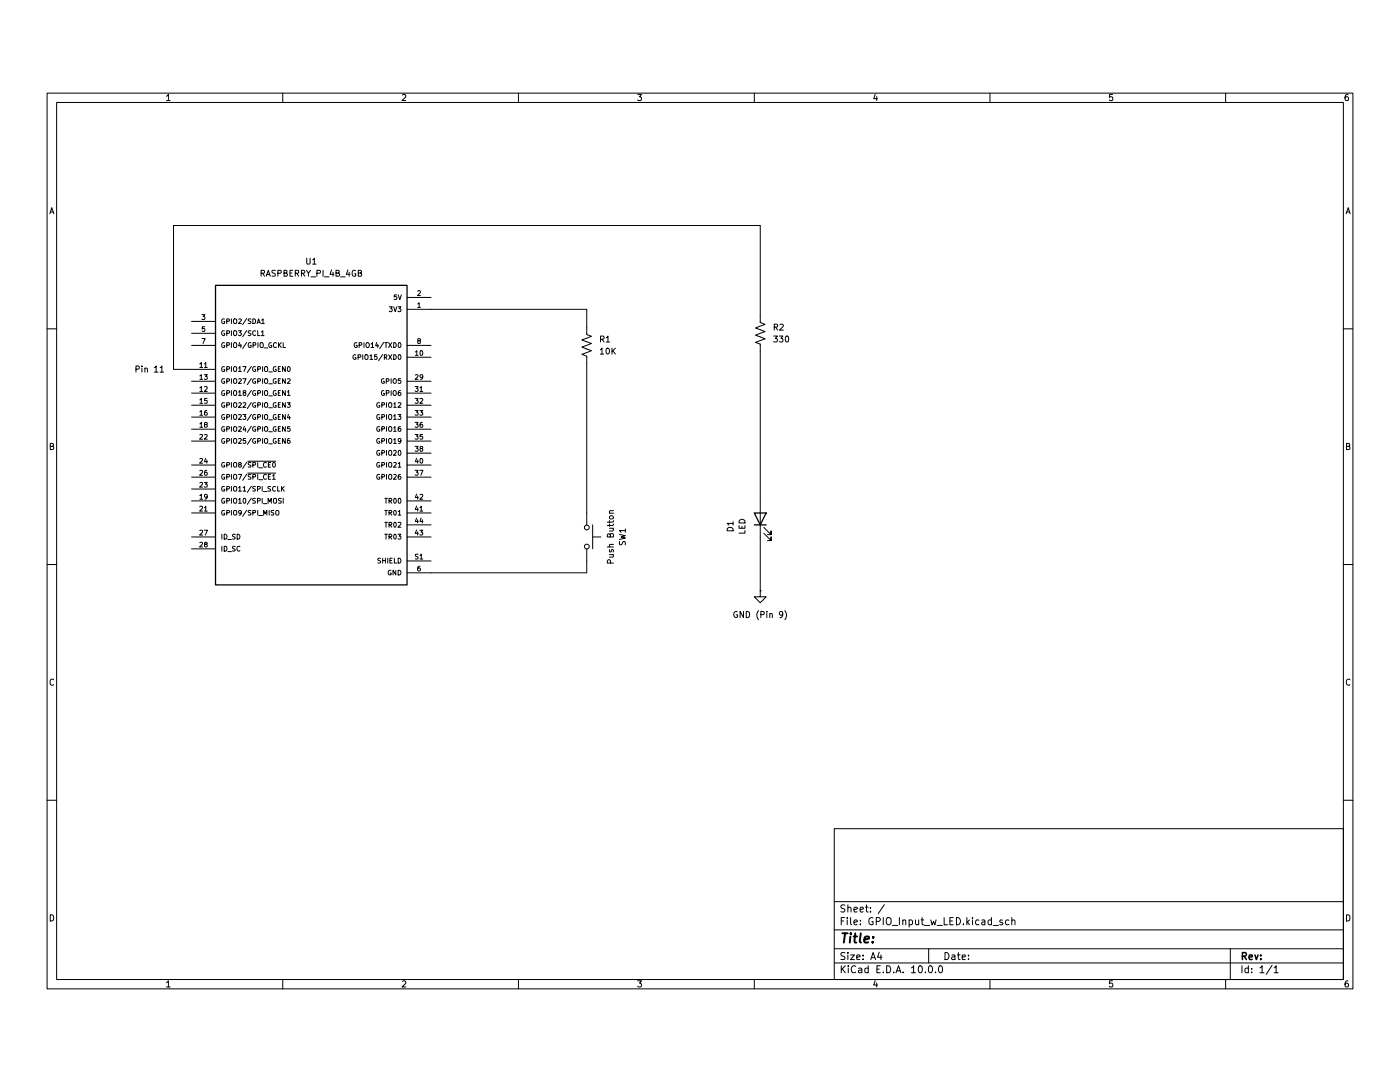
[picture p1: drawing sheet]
(kicad_sch
 (version 20260306)
 (generator "eeschema")
 (generator_version "10.0")
 (paper "A4")
 (lib_symbols
  (symbol "Device:LED"
   (pin_numbers (hide yes))
   (pin_names
    (offset 1.016) (hide yes)) (exclude_from_sim no) (in_bom yes) (on_board yes)
   (in_pos_files yes)
   (duplicate_pin_numbers_are_jumpers no)
   (property "Reference" "D" (at 0 2.54 0) (show_name no) (do_not_autoplace no) (effects (font (size 1.27 1.27))))
   (property "Value" "LED" (at 0 -2.54 0) (show_name no) (do_not_autoplace no) (effects (font (size 1.27 1.27))))
   (property "Footprint" "" (at 0 0 0) (show_name no) (do_not_autoplace no) (hide yes) (effects (font (size 1.27 1.27))))
   (property "Datasheet" "" (at 0 0 0) (show_name no) (do_not_autoplace no) (hide yes) (effects (font (size 1.27 1.27))))
   (property "Description" "Light emitting diode" (at 0 0 0) (show_name no) (do_not_autoplace no) (hide yes) (effects (font (size 1.27 1.27))))
   (property "Sim.Pins" "1=K 2=A" (at 0 0 0) (show_name no) (do_not_autoplace no) (hide yes) (effects (font (size 1.27 1.27))))
   (symbol "LED_0_1"
    (polyline (pts (xy -3.048 -0.762) (xy -4.572 -2.286) (xy -3.81 -2.286) (xy -4.572 -2.286) (xy -4.572 -1.524)) (stroke (width 0) (type default)) (fill (type none)))
    (polyline (pts (xy -1.778 -0.762) (xy -3.302 -2.286) (xy -2.54 -2.286) (xy -3.302 -2.286) (xy -3.302 -1.524)) (stroke (width 0) (type default)) (fill (type none)))
    (polyline (pts (xy -1.27 0) (xy 1.27 0)) (stroke (width 0) (type default)) (fill (type none)))
    (polyline (pts (xy -1.27 -1.27) (xy -1.27 1.27)) (stroke (width 0.254) (type default)) (fill (type none)))
    (polyline (pts (xy 1.27 -1.27) (xy 1.27 1.27) (xy -1.27 0) (xy 1.27 -1.27)) (stroke (width 0.254) (type default)) (fill (type none))))
   (symbol "LED_1_1"
    (pin passive line (at -3.81 0 0) (length 2.54) (name "K" (effects (font (size 1.27 1.27)))) (number "1" (effects (font (size 1.27 1.27)))))
    (pin passive line (at 3.81 0 180) (length 2.54) (name "A" (effects (font (size 1.27 1.27)))) (number "2" (effects (font (size 1.27 1.27))))))
   (embedded_fonts no))
  (symbol "Device:R_US"
   (pin_numbers (hide yes))
   (pin_names
    (offset 0)) (exclude_from_sim no) (in_bom yes) (on_board yes)
   (in_pos_files yes)
   (duplicate_pin_numbers_are_jumpers no)
   (property "Reference" "R" (at 2.54 0 90) (show_name no) (do_not_autoplace no) (effects (font (size 1.27 1.27))))
   (property "Value" "R_US" (at -2.54 0 90) (show_name no) (do_not_autoplace no) (effects (font (size 1.27 1.27))))
   (property "Footprint" "" (at 1.016 -0.254 90) (show_name no) (do_not_autoplace no) (hide yes) (effects (font (size 1.27 1.27))))
   (property "Datasheet" "" (at 0 0 0) (show_name no) (do_not_autoplace no) (hide yes) (effects (font (size 1.27 1.27))))
   (property "Description" "Resistor, US symbol" (at 0 0 0) (show_name no) (do_not_autoplace no) (hide yes) (effects (font (size 1.27 1.27))))
   (symbol "R_US_0_1"
    (polyline (pts (xy 0 2.286) (xy 0 2.54)) (stroke (width 0) (type default)) (fill (type none)))
    (polyline (pts (xy 0 2.286) (xy 1.016 1.905) (xy 0 1.524) (xy -1.016 1.143) (xy 0 0.762)) (stroke (width 0) (type default)) (fill (type none)))
    (polyline (pts (xy 0 0.762) (xy 1.016 0.381) (xy 0 0) (xy -1.016 -0.381) (xy 0 -0.762)) (stroke (width 0) (type default)) (fill (type none)))
    (polyline (pts (xy 0 -0.762) (xy 1.016 -1.143) (xy 0 -1.524) (xy -1.016 -1.905) (xy 0 -2.286)) (stroke (width 0) (type default)) (fill (type none)))
    (polyline (pts (xy 0 -2.286) (xy 0 -2.54)) (stroke (width 0) (type default)) (fill (type none))))
   (symbol "R_US_1_1"
    (pin passive line (at 0 3.81 270) (length 1.27) (name "" (effects (font (size 1.27 1.27)))) (number "1" (effects (font (size 1.27 1.27)))))
    (pin passive line (at 0 -3.81 90) (length 1.27) (name "" (effects (font (size 1.27 1.27)))) (number "2" (effects (font (size 1.27 1.27))))))
   (embedded_fonts no))
  (symbol "RASPBERRY_PI_4B_4GB:RASPBERRY_PI_4B_4GB"
   (pin_names
    (offset 1.016)) (exclude_from_sim no) (in_bom yes) (on_board yes)
   (in_pos_files yes)
   (duplicate_pin_numbers_are_jumpers no)
   (property "Reference" "U" (at -20.32 33.528 0) (show_name no) (do_not_autoplace no) (effects (font (size 1.27 1.27)) (justify left bottom)))
   (property "Value" "RASPBERRY_PI_4B_4GB" (at -20.32 -33.02 0) (show_name no) (do_not_autoplace no) (effects (font (size 1.27 1.27)) (justify left bottom)))
   (property "Footprint" "RASPBERRY_PI_4B_4GB:MODULE_RASPBERRY_PI_4B_4GB" (at 0 0 0) (show_name no) (do_not_autoplace no) (hide yes) (effects (font (size 1.27 1.27)) (justify bottom)))
   (property "Datasheet" "" (at 0 0 0) (show_name no) (do_not_autoplace no) (hide yes) (effects (font (size 1.27 1.27))))
   (property "Description" "BCM2711 Raspberry Pi 4 Model B 4GB - ARM® Cortex®-A72 MPU Embedded Evaluation Board" (at 0 0 0) (show_name no) (do_not_autoplace no) (hide yes) (effects (font (size 1.27 1.27)) (justify bottom)))
   (property "MF" "Raspberry Pi" (at 0 0 0) (show_name no) (do_not_autoplace no) (hide yes) (effects (font (size 1.27 1.27)) (justify bottom)))
   (property "MAXIMUM_PACKAGE_HEIGHT" "16 mm" (at 0 0 0) (show_name no) (do_not_autoplace no) (hide yes) (effects (font (size 1.27 1.27)) (justify bottom)))
   (property "Package" "None" (at 0 0 0) (show_name no) (do_not_autoplace no) (hide yes) (effects (font (size 1.27 1.27)) (justify bottom)))
   (property "Price" "None" (at 0 0 0) (show_name no) (do_not_autoplace no) (hide yes) (effects (font (size 1.27 1.27)) (justify bottom)))
   (property "Check_prices" "https://www.snapeda.com/parts/RASPBERRY%20PI%204B/4GB/Raspberry+Pi/view-part/?ref=eda" (at 0 0 0) (show_name no) (do_not_autoplace no) (hide yes) (effects (font (size 1.27 1.27)) (justify bottom)))
   (property "STANDARD" "Manufacturer Recommendations" (at 0 0 0) (show_name no) (do_not_autoplace no) (hide yes) (effects (font (size 1.27 1.27)) (justify bottom)))
   (property "PARTREV" "4" (at 0 0 0) (show_name no) (do_not_autoplace no) (hide yes) (effects (font (size 1.27 1.27)) (justify bottom)))
   (property "SnapEDA_Link" "https://www.snapeda.com/parts/RASPBERRY%20PI%204B/4GB/Raspberry+Pi/view-part/?ref=snap" (at 0 0 0) (show_name no) (do_not_autoplace no) (hide yes) (effects (font (size 1.27 1.27)) (justify bottom)))
   (property "MP" "RASPBERRY PI 4B/4GB" (at 0 0 0) (show_name no) (do_not_autoplace no) (hide yes) (effects (font (size 1.27 1.27)) (justify bottom)))
   (property "MANUFACTURER" "Raspberry Pi" (at 0 0 0) (show_name no) (do_not_autoplace no) (hide yes) (effects (font (size 1.27 1.27)) (justify bottom)))
   (property "Availability" "Not in stock" (at 0 0 0) (show_name no) (do_not_autoplace no) (hide yes) (effects (font (size 1.27 1.27)) (justify bottom)))
   (property "SNAPEDA_PN" "RASPBERRY PI 4B/4GB" (at 0 0 0) (show_name no) (do_not_autoplace no) (hide yes) (effects (font (size 1.27 1.27)) (justify bottom)))
   (symbol "RASPBERRY_PI_4B_4GB_0_0"
    (rectangle (start -20.32 -30.48) (end 20.32 33.02) (stroke (width 0.254) (type default)) (fill (type background)))
    (pin power_in line (at 25.4 27.94 180) (length 5.08) (name "3V3" (effects (font (size 1.016 1.016)))) (number "1" (effects (font (size 1.016 1.016)))))
    (pin power_in line (at 25.4 30.48 180) (length 5.08) (name "5V" (effects (font (size 1.016 1.016)))) (number "2" (effects (font (size 1.016 1.016)))))
    (pin bidirectional line (at -25.4 25.4 0) (length 5.08) (name "GPIO2/SDA1" (effects (font (size 1.016 1.016)))) (number "3" (effects (font (size 1.016 1.016)))))
    (pin power_in line (at 25.4 30.48 180) (length 5.08) (hide yes) (name "5V" (effects (font (size 1.016 1.016)))) (number "4" (effects (font (size 1.016 1.016)))))
    (pin bidirectional line (at -25.4 22.86 0) (length 5.08) (name "GPIO3/SCL1" (effects (font (size 1.016 1.016)))) (number "5" (effects (font (size 1.016 1.016)))))
    (pin power_in line (at 25.4 -27.94 180) (length 5.08) (name "GND" (effects (font (size 1.016 1.016)))) (number "6" (effects (font (size 1.016 1.016)))))
    (pin bidirectional line (at -25.4 20.32 0) (length 5.08) (name "GPIO4/GPIO_GCKL" (effects (font (size 1.016 1.016)))) (number "7" (effects (font (size 1.016 1.016)))))
    (pin bidirectional line (at 25.4 20.32 180) (length 5.08) (name "GPIO14/TXD0" (effects (font (size 1.016 1.016)))) (number "8" (effects (font (size 1.016 1.016)))))
    (pin power_in line (at 25.4 -27.94 180) (length 5.08) (hide yes) (name "GND" (effects (font (size 1.016 1.016)))) (number "9" (effects (font (size 1.016 1.016)))))
    (pin bidirectional line (at 25.4 17.78 180) (length 5.08) (name "GPIO15/RXD0" (effects (font (size 1.016 1.016)))) (number "10" (effects (font (size 1.016 1.016)))))
    (pin bidirectional line (at -25.4 15.24 0) (length 5.08) (name "GPIO17/GPIO_GEN0" (effects (font (size 1.016 1.016)))) (number "11" (effects (font (size 1.016 1.016)))))
    (pin bidirectional line (at -25.4 10.16 0) (length 5.08) (name "GPIO18/GPIO_GEN1" (effects (font (size 1.016 1.016)))) (number "12" (effects (font (size 1.016 1.016)))))
    (pin bidirectional line (at -25.4 12.7 0) (length 5.08) (name "GPIO27/GPIO_GEN2" (effects (font (size 1.016 1.016)))) (number "13" (effects (font (size 1.016 1.016)))))
    (pin power_in line (at 25.4 -27.94 180) (length 5.08) (hide yes) (name "GND" (effects (font (size 1.016 1.016)))) (number "14" (effects (font (size 1.016 1.016)))))
    (pin bidirectional line (at -25.4 7.62 0) (length 5.08) (name "GPIO22/GPIO_GEN3" (effects (font (size 1.016 1.016)))) (number "15" (effects (font (size 1.016 1.016)))))
    (pin bidirectional line (at -25.4 5.08 0) (length 5.08) (name "GPIO23/GPIO_GEN4" (effects (font (size 1.016 1.016)))) (number "16" (effects (font (size 1.016 1.016)))))
    (pin power_in line (at 25.4 27.94 180) (length 5.08) (hide yes) (name "3V3" (effects (font (size 1.016 1.016)))) (number "17" (effects (font (size 1.016 1.016)))))
    (pin bidirectional line (at -25.4 2.54 0) (length 5.08) (name "GPIO24/GPIO_GEN5" (effects (font (size 1.016 1.016)))) (number "18" (effects (font (size 1.016 1.016)))))
    (pin bidirectional line (at -25.4 -12.7 0) (length 5.08) (name "GPIO10/SPI_MOSI" (effects (font (size 1.016 1.016)))) (number "19" (effects (font (size 1.016 1.016)))))
    (pin power_in line (at 25.4 -27.94 180) (length 5.08) (hide yes) (name "GND" (effects (font (size 1.016 1.016)))) (number "20" (effects (font (size 1.016 1.016)))))
    (pin bidirectional line (at -25.4 -15.24 0) (length 5.08) (name "GPIO9/SPI_MISO" (effects (font (size 1.016 1.016)))) (number "21" (effects (font (size 1.016 1.016)))))
    (pin bidirectional line (at -25.4 0 0) (length 5.08) (name "GPIO25/GPIO_GEN6" (effects (font (size 1.016 1.016)))) (number "22" (effects (font (size 1.016 1.016)))))
    (pin bidirectional line (at -25.4 -10.16 0) (length 5.08) (name "GPIO11/SPI_SCLK" (effects (font (size 1.016 1.016)))) (number "23" (effects (font (size 1.016 1.016)))))
    (pin bidirectional line (at -25.4 -5.08 0) (length 5.08) (name "GPIO8/~{SPI_CE0}" (effects (font (size 1.016 1.016)))) (number "24" (effects (font (size 1.016 1.016)))))
    (pin power_in line (at 25.4 -27.94 180) (length 5.08) (hide yes) (name "GND" (effects (font (size 1.016 1.016)))) (number "25" (effects (font (size 1.016 1.016)))))
    (pin bidirectional line (at -25.4 -7.62 0) (length 5.08) (name "GPIO7/~{SPI_CE1}" (effects (font (size 1.016 1.016)))) (number "26" (effects (font (size 1.016 1.016)))))
    (pin bidirectional line (at -25.4 -20.32 0) (length 5.08) (name "ID_SD" (effects (font (size 1.016 1.016)))) (number "27" (effects (font (size 1.016 1.016)))))
    (pin bidirectional line (at -25.4 -22.86 0) (length 5.08) (name "ID_SC" (effects (font (size 1.016 1.016)))) (number "28" (effects (font (size 1.016 1.016)))))
    (pin bidirectional line (at 25.4 12.7 180) (length 5.08) (name "GPIO5" (effects (font (size 1.016 1.016)))) (number "29" (effects (font (size 1.016 1.016)))))
    (pin power_in line (at 25.4 -27.94 180) (length 5.08) (hide yes) (name "GND" (effects (font (size 1.016 1.016)))) (number "30" (effects (font (size 1.016 1.016)))))
    (pin bidirectional line (at 25.4 10.16 180) (length 5.08) (name "GPIO6" (effects (font (size 1.016 1.016)))) (number "31" (effects (font (size 1.016 1.016)))))
    (pin bidirectional line (at 25.4 7.62 180) (length 5.08) (name "GPIO12" (effects (font (size 1.016 1.016)))) (number "32" (effects (font (size 1.016 1.016)))))
    (pin bidirectional line (at 25.4 5.08 180) (length 5.08) (name "GPIO13" (effects (font (size 1.016 1.016)))) (number "33" (effects (font (size 1.016 1.016)))))
    (pin power_in line (at 25.4 -27.94 180) (length 5.08) (hide yes) (name "GND" (effects (font (size 1.016 1.016)))) (number "34" (effects (font (size 1.016 1.016)))))
    (pin bidirectional line (at 25.4 0 180) (length 5.08) (name "GPIO19" (effects (font (size 1.016 1.016)))) (number "35" (effects (font (size 1.016 1.016)))))
    (pin bidirectional line (at 25.4 2.54 180) (length 5.08) (name "GPIO16" (effects (font (size 1.016 1.016)))) (number "36" (effects (font (size 1.016 1.016)))))
    (pin bidirectional line (at 25.4 -7.62 180) (length 5.08) (name "GPIO26" (effects (font (size 1.016 1.016)))) (number "37" (effects (font (size 1.016 1.016)))))
    (pin bidirectional line (at 25.4 -2.54 180) (length 5.08) (name "GPIO20" (effects (font (size 1.016 1.016)))) (number "38" (effects (font (size 1.016 1.016)))))
    (pin power_in line (at 25.4 -27.94 180) (length 5.08) (hide yes) (name "GND" (effects (font (size 1.016 1.016)))) (number "39" (effects (font (size 1.016 1.016)))))
    (pin bidirectional line (at 25.4 -5.08 180) (length 5.08) (name "GPIO21" (effects (font (size 1.016 1.016)))) (number "40" (effects (font (size 1.016 1.016)))))
    (pin bidirectional line (at 25.4 -15.24 180) (length 5.08) (name "TR01" (effects (font (size 1.016 1.016)))) (number "41" (effects (font (size 1.016 1.016)))))
    (pin bidirectional line (at 25.4 -12.7 180) (length 5.08) (name "TR00" (effects (font (size 1.016 1.016)))) (number "42" (effects (font (size 1.016 1.016)))))
    (pin bidirectional line (at 25.4 -20.32 180) (length 5.08) (name "TR03" (effects (font (size 1.016 1.016)))) (number "43" (effects (font (size 1.016 1.016)))))
    (pin bidirectional line (at 25.4 -17.78 180) (length 5.08) (name "TR02" (effects (font (size 1.016 1.016)))) (number "44" (effects (font (size 1.016 1.016)))))
    (pin power_in line (at 25.4 -25.4 180) (length 5.08) (name "SHIELD" (effects (font (size 1.016 1.016)))) (number "S1" (effects (font (size 1.016 1.016)))))
    (pin power_in line (at 25.4 -25.4 180) (length 5.08) (hide yes) (name "SHIELD" (effects (font (size 1.016 1.016)))) (number "S2" (effects (font (size 1.016 1.016)))))
    (pin power_in line (at 25.4 -25.4 180) (length 5.08) (hide yes) (name "SHIELD" (effects (font (size 1.016 1.016)))) (number "S3" (effects (font (size 1.016 1.016)))))
    (pin power_in line (at 25.4 -25.4 180) (length 5.08) (hide yes) (name "SHIELD" (effects (font (size 1.016 1.016)))) (number "S4" (effects (font (size 1.016 1.016))))))
   (embedded_fonts no))
  (symbol "Switch:SW_Push"
   (pin_numbers (hide yes))
   (pin_names
    (offset 1.016) (hide yes)) (exclude_from_sim no) (in_bom yes) (on_board yes)
   (in_pos_files yes)
   (duplicate_pin_numbers_are_jumpers no)
   (property "Reference" "SW" (at 1.27 2.54 0) (show_name no) (do_not_autoplace no) (effects (font (size 1.27 1.27)) (justify left)))
   (property "Value" "SW_Push" (at 0 -1.524 0) (show_name no) (do_not_autoplace no) (effects (font (size 1.27 1.27))))
   (property "Footprint" "" (at 0 5.08 0) (show_name no) (do_not_autoplace no) (hide yes) (effects (font (size 1.27 1.27))))
   (property "Datasheet" "" (at 0 5.08 0) (show_name no) (do_not_autoplace no) (hide yes) (effects (font (size 1.27 1.27))))
   (property "Description" "Push button switch, generic, two pins" (at 0 0 0) (show_name no) (do_not_autoplace no) (hide yes) (effects (font (size 1.27 1.27))))
   (symbol "SW_Push_0_1"
    (circle (center -2.032 0) (radius 0.508) (stroke (width 0) (type default)) (fill (type none)))
    (polyline (pts (xy 0 1.27) (xy 0 3.048)) (stroke (width 0) (type default)) (fill (type none)))
    (circle (center 2.032 0) (radius 0.508) (stroke (width 0) (type default)) (fill (type none)))
    (polyline (pts (xy 2.54 1.27) (xy -2.54 1.27)) (stroke (width 0) (type default)) (fill (type none)))
    (pin passive line (at -5.08 0 0) (length 2.54) (name "1" (effects (font (size 1.27 1.27)))) (number "1" (effects (font (size 1.27 1.27)))))
    (pin passive line (at 5.08 0 180) (length 2.54) (name "2" (effects (font (size 1.27 1.27)))) (number "2" (effects (font (size 1.27 1.27))))))
   (embedded_fonts no))
  (symbol "power:GND"
   (power global)
   (pin_numbers (hide yes))
   (pin_names
    (offset 0) (hide yes)) (exclude_from_sim no) (in_bom yes) (on_board yes)
   (in_pos_files yes)
   (duplicate_pin_numbers_are_jumpers no)
   (property "Reference" "#PWR" (at 0 -6.35 0) (show_name no) (do_not_autoplace no) (hide yes) (effects (font (size 1.27 1.27))))
   (property "Value" "GND" (at 0 -3.81 0) (show_name no) (do_not_autoplace no) (effects (font (size 1.27 1.27))))
   (property "Footprint" "" (at 0 0 0) (show_name no) (do_not_autoplace no) (hide yes) (effects (font (size 1.27 1.27))))
   (property "Datasheet" "" (at 0 0 0) (show_name no) (do_not_autoplace no) (hide yes) (effects (font (size 1.27 1.27))))
   (property "Description" "Power symbol creates a global label with name \"GND\" , ground" (at 0 0 0) (show_name no) (do_not_autoplace no) (hide yes) (effects (font (size 1.27 1.27))))
   (symbol "GND_0_1"
    (polyline (pts (xy 0 0) (xy 0 -1.27) (xy 1.27 -1.27) (xy 0 -2.54) (xy -1.27 -1.27) (xy 0 -1.27)) (stroke (width 0) (type default)) (fill (type none))))
   (symbol "GND_1_1"
    (pin power_in line (at 0 0 270) (length 0) (name "" (effects (font (size 1.27 1.27)))) (number "1" (effects (font (size 1.27 1.27))))))
   (embedded_fonts no)))
 (text "Pin 11"
  (exclude_from_sim no)
  (at 31.75 68.834 0)
  (effects (font (size 1.27 1.27))))
 (wire
  (pts (xy 161.29 57.15) (xy 161.29 38.1))
  (stroke (width 0) (type default)))
 (wire
  (pts (xy 124.46 55.88) (xy 124.46 59.69))
  (stroke (width 0) (type default)))
 (wire
  (pts (xy 91.44 111.76) (xy 124.46 111.76))
  (stroke (width 0) (type default)))
 (wire
  (pts (xy 36.83 38.1) (xy 36.83 68.58))
  (stroke (width 0) (type default)))
 (wire
  (pts (xy 161.29 64.77) (xy 161.29 96.52))
  (stroke (width 0) (type default)))
 (wire
  (pts (xy 124.46 67.31) (xy 124.46 99.06))
  (stroke (width 0) (type default)))
 (wire
  (pts (xy 161.29 104.14) (xy 161.29 115.57))
  (stroke (width 0) (type default)))
 (wire
  (pts (xy 91.44 55.88) (xy 124.46 55.88))
  (stroke (width 0) (type default)))
 (wire
  (pts (xy 161.29 38.1) (xy 36.83 38.1))
  (stroke (width 0) (type default)))
 (wire
  (pts (xy 36.83 68.58) (xy 40.64 68.58))
  (stroke (width 0) (type default)))
 (wire
  (pts (xy 124.46 111.76) (xy 124.46 109.22))
  (stroke (width 0) (type default)))
 (symbol
  (lib_id "Device:R_US")
  (at 124.46 63.5 0)
  (unit 1)
  (body_style 1)
  (exclude_from_sim no)
  (in_bom yes)
  (on_board yes)
  (in_pos_files yes)
  (dnp no)
  (fields_autoplaced yes)
  (property "Reference" "R1" (at 127 62.2299 0) (show_name no) (do_not_autoplace no) (effects (font (size 1.27 1.27)) (justify left)))
  (property "Value" "10K" (at 127 64.7699 0) (show_name no) (do_not_autoplace no) (effects (font (size 1.27 1.27)) (justify left)))
  (property "Footprint" "" (at 125.476 63.754 90) (hide yes) (show_name no) (do_not_autoplace no) (effects (font (size 1.27 1.27))))
  (property "Datasheet" "" (at 124.46 63.5 0) (hide yes) (show_name no) (do_not_autoplace no) (effects (font (size 1.27 1.27))))
  (property "Description" "Resistor, US symbol" (at 124.46 63.5 0) (hide yes) (show_name no) (do_not_autoplace no) (effects (font (size 1.27 1.27))))
  (pin "2")
  (pin "1"))
 (symbol
  (lib_id "Device:R_US")
  (at 161.29 60.96 0)
  (unit 1)
  (body_style 1)
  (exclude_from_sim no)
  (in_bom yes)
  (on_board yes)
  (in_pos_files yes)
  (dnp no)
  (fields_autoplaced yes)
  (property "Reference" "R2" (at 163.83 59.6899 0) (show_name no) (do_not_autoplace no) (effects (font (size 1.27 1.27)) (justify left)))
  (property "Value" "330" (at 163.83 62.2299 0) (show_name no) (do_not_autoplace no) (effects (font (size 1.27 1.27)) (justify left)))
  (property "Footprint" "" (at 162.306 61.214 90) (hide yes) (show_name no) (do_not_autoplace no) (effects (font (size 1.27 1.27))))
  (property "Datasheet" "" (at 161.29 60.96 0) (hide yes) (show_name no) (do_not_autoplace no) (effects (font (size 1.27 1.27))))
  (property "Description" "Resistor, US symbol" (at 161.29 60.96 0) (hide yes) (show_name no) (do_not_autoplace no) (effects (font (size 1.27 1.27))))
  (pin "2")
  (pin "1"))
 (symbol
  (lib_id "RASPBERRY_PI_4B_4GB:RASPBERRY_PI_4B_4GB")
  (at 66.04 83.82 0)
  (unit 1)
  (body_style 1)
  (exclude_from_sim no)
  (in_bom yes)
  (on_board yes)
  (in_pos_files yes)
  (dnp no)
  (fields_autoplaced yes)
  (property "Reference" "U1" (at 66.04 45.72 0) (show_name no) (do_not_autoplace no) (effects (font (size 1.27 1.27))))
  (property "Value" "RASPBERRY_PI_4B_4GB" (at 66.04 48.26 0) (show_name no) (do_not_autoplace no) (effects (font (size 1.27 1.27))))
  (property "Footprint" "RASPBERRY_PI_4B_4GB:MODULE_RASPBERRY_PI_4B_4GB" (at 66.04 83.82 0) (hide yes) (show_name no) (do_not_autoplace no) (effects (font (size 1.27 1.27)) (justify bottom)))
  (property "Datasheet" "" (at 66.04 83.82 0) (hide yes) (show_name no) (do_not_autoplace no) (effects (font (size 1.27 1.27))))
  (property "Description" "BCM2711 Raspberry Pi 4 Model B 4GB - ARM® Cortex®-A72 MPU Embedded Evaluation Board" (at 66.04 83.82 0) (hide yes) (show_name no) (do_not_autoplace no) (effects (font (size 1.27 1.27)) (justify bottom)))
  (property "MF" "Raspberry Pi" (at 66.04 83.82 0) (hide yes) (show_name no) (do_not_autoplace no) (effects (font (size 1.27 1.27)) (justify bottom)))
  (property "MAXIMUM_PACKAGE_HEIGHT" "16 mm" (at 66.04 83.82 0) (hide yes) (show_name no) (do_not_autoplace no) (effects (font (size 1.27 1.27)) (justify bottom)))
  (property "Package" "None" (at 66.04 83.82 0) (hide yes) (show_name no) (do_not_autoplace no) (effects (font (size 1.27 1.27)) (justify bottom)))
  (property "Price" "None" (at 66.04 83.82 0) (hide yes) (show_name no) (do_not_autoplace no) (effects (font (size 1.27 1.27)) (justify bottom)))
  (property "Check_prices" "https://www.snapeda.com/parts/RASPBERRY%20PI%204B/4GB/Raspberry+Pi/view-part/?ref=eda" (at 66.04 83.82 0) (hide yes) (show_name no) (do_not_autoplace no) (effects (font (size 1.27 1.27)) (justify bottom)))
  (property "STANDARD" "Manufacturer Recommendations" (at 66.04 83.82 0) (hide yes) (show_name no) (do_not_autoplace no) (effects (font (size 1.27 1.27)) (justify bottom)))
  (property "PARTREV" "4" (at 66.04 83.82 0) (hide yes) (show_name no) (do_not_autoplace no) (effects (font (size 1.27 1.27)) (justify bottom)))
  (property "SnapEDA_Link" "https://www.snapeda.com/parts/RASPBERRY%20PI%204B/4GB/Raspberry+Pi/view-part/?ref=snap" (at 66.04 83.82 0) (hide yes) (show_name no) (do_not_autoplace no) (effects (font (size 1.27 1.27)) (justify bottom)))
  (property "MP" "RASPBERRY PI 4B/4GB" (at 66.04 83.82 0) (hide yes) (show_name no) (do_not_autoplace no) (effects (font (size 1.27 1.27)) (justify bottom)))
  (property "MANUFACTURER" "Raspberry Pi" (at 66.04 83.82 0) (hide yes) (show_name no) (do_not_autoplace no) (effects (font (size 1.27 1.27)) (justify bottom)))
  (property "Availability" "Not in stock" (at 66.04 83.82 0) (hide yes) (show_name no) (do_not_autoplace no) (effects (font (size 1.27 1.27)) (justify bottom)))
  (property "SNAPEDA_PN" "RASPBERRY PI 4B/4GB" (at 66.04 83.82 0) (hide yes) (show_name no) (do_not_autoplace no) (effects (font (size 1.27 1.27)) (justify bottom)))
  (pin "1")
  (pin "2")
  (pin "3")
  (pin "16")
  (pin "27")
  (pin "29")
  (pin "5")
  (pin "11")
  (pin "7")
  (pin "20")
  (pin "13")
  (pin "8")
  (pin "21")
  (pin "23")
  (pin "14")
  (pin "24")
  (pin "17")
  (pin "25")
  (pin "4")
  (pin "6")
  (pin "10")
  (pin "15")
  (pin "18")
  (pin "9")
  (pin "26")
  (pin "19")
  (pin "12")
  (pin "22")
  (pin "28")
  (pin "34")
  (pin "S3")
  (pin "S1")
  (pin "38")
  (pin "42")
  (pin "S2")
  (pin "33")
  (pin "39")
  (pin "40")
  (pin "43")
  (pin "35")
  (pin "37")
  (pin "41")
  (pin "44")
  (pin "32")
  (pin "S4")
  (pin "30")
  (pin "31")
  (pin "36"))
 (symbol
  (lib_id "Switch:SW_Push")
  (at 124.46 104.14 270)
  (unit 1)
  (body_style 1)
  (exclude_from_sim no)
  (in_bom yes)
  (on_board yes)
  (in_pos_files yes)
  (dnp no)
  (fields_autoplaced yes)
  (property "Reference" "SW1" (at 132.08 104.14 0) (show_name no) (do_not_autoplace no) (effects (font (size 1.27 1.27))))
  (property "Value" "Push Button" (at 129.54 104.14 0) (show_name no) (do_not_autoplace no) (effects (font (size 1.27 1.27))))
  (property "Footprint" "" (at 129.54 104.14 0) (hide yes) (show_name no) (do_not_autoplace no) (effects (font (size 1.27 1.27))))
  (property "Datasheet" "" (at 129.54 104.14 0) (hide yes) (show_name no) (do_not_autoplace no) (effects (font (size 1.27 1.27))))
  (property "Description" "Push button switch, generic, two pins" (at 124.46 104.14 0) (hide yes) (show_name no) (do_not_autoplace no) (effects (font (size 1.27 1.27))))
  (pin "2")
  (pin "1"))
 (symbol
  (lib_id "Device:LED")
  (at 161.29 100.33 90)
  (unit 1)
  (body_style 1)
  (exclude_from_sim no)
  (in_bom yes)
  (on_board yes)
  (in_pos_files yes)
  (dnp no)
  (fields_autoplaced yes)
  (property "Reference" "D1" (at 154.94 101.9175 0) (show_name no) (do_not_autoplace no) (effects (font (size 1.27 1.27))))
  (property "Value" "LED" (at 157.48 101.9175 0) (show_name no) (do_not_autoplace no) (effects (font (size 1.27 1.27))))
  (property "Footprint" "" (at 161.29 100.33 0) (hide yes) (show_name no) (do_not_autoplace no) (effects (font (size 1.27 1.27))))
  (property "Datasheet" "" (at 161.29 100.33 0) (hide yes) (show_name no) (do_not_autoplace no) (effects (font (size 1.27 1.27))))
  (property "Description" "Light emitting diode" (at 161.29 100.33 0) (hide yes) (show_name no) (do_not_autoplace no) (effects (font (size 1.27 1.27))))
  (property "Sim.Pins" "1=K 2=A" (at 161.29 100.33 0) (hide yes) (show_name no) (do_not_autoplace no) (effects (font (size 1.27 1.27))))
  (pin "1")
  (pin "2"))
 (symbol
  (lib_id "power:GND")
  (at 161.29 115.57 0)
  (unit 1)
  (body_style 1)
  (exclude_from_sim no)
  (in_bom yes)
  (on_board yes)
  (in_pos_files yes)
  (dnp no)
  (fields_autoplaced yes)
  (property "Reference" "#PWR01" (at 161.29 121.92 0) (hide yes) (show_name no) (do_not_autoplace no) (effects (font (size 1.27 1.27))))
  (property "Value" "GND (Pin 9)" (at 161.29 120.65 0) (show_name no) (do_not_autoplace no) (effects (font (size 1.27 1.27))))
  (property "Footprint" "" (at 161.29 115.57 0) (hide yes) (show_name no) (do_not_autoplace no) (effects (font (size 1.27 1.27))))
  (property "Datasheet" "" (at 161.29 115.57 0) (hide yes) (show_name no) (do_not_autoplace no) (effects (font (size 1.27 1.27))))
  (property "Description" "Power symbol creates a global label with name \"GND\" , ground" (at 161.29 115.57 0) (hide yes) (show_name no) (do_not_autoplace no) (effects (font (size 1.27 1.27))))
  (pin "1"))
 (sheet_instances
  (path ""
   (page "1")))
 (embedded_fonts no))
